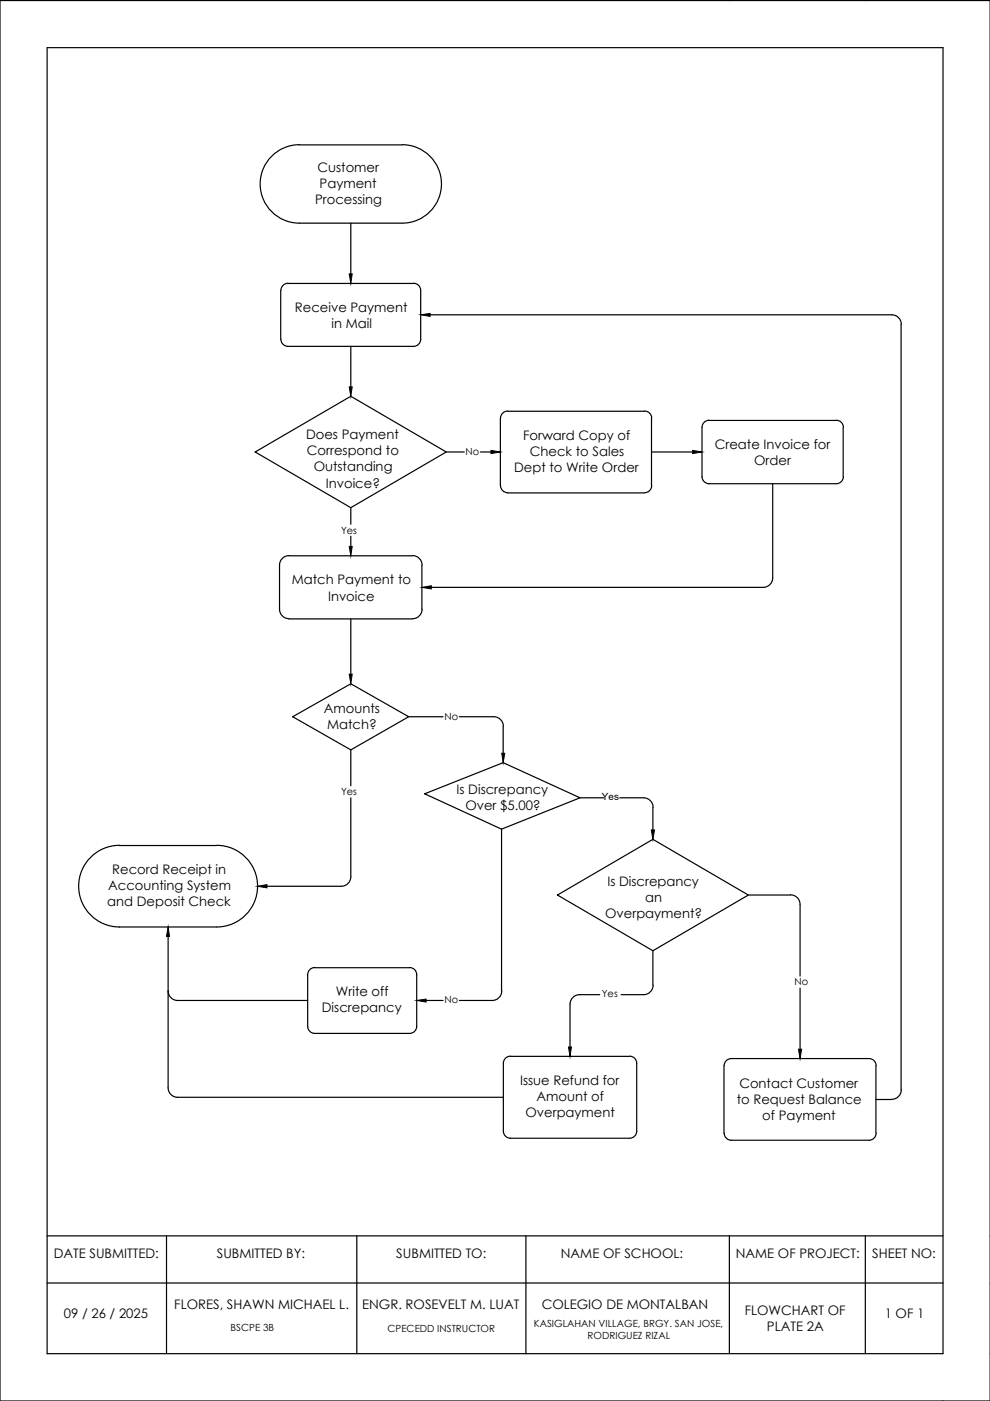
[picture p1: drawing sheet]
<svg xmlns="http://www.w3.org/2000/svg" width="210mm" height="297mm" viewBox="0 0 210 297" stroke-linecap="round" stroke-linejoin="round" font-family="sans-serif">
<!-- layer: 0 -->
<g fill="none" stroke="#000" stroke-width=".25">
<path d="M0 .1h209.9v296.9h-209.9zM10 10.1h189.9v276.9h-189.9zM154.6 .1h.1M183.5 .1h.1M63.5 30.7h21.8M63.5 30.7a8.3 8.3 0 0 0-8.3 8.3 8.3 8.3 0 0 0 8.3 8.3M85.3 30.7a8.3 8.3 0 0 1 8.3 8.3 8.3 8.3 0 0 1-8.3 8.3M63.5 47.3h21.8M74.4 47.3v10.8M59.5 61.6v10.4M61 60.1h26.7M61.1 60.1a1.5 1.5 0 0 0-1.5 1.5"/>
<path d="M74.4 73.4v8.6M87.7 60.1a1.5 1.5 0 0 1 1.5 1.5M89.2 61.6v10.3a1.5 1.5 0 0 1-1.5 1.5h-26.7a1.5 1.5 0 0 1-1.4-1.5M91.2 66.7h97.9a2.01 2.01 0 0 1 2 2.1M191.1 68.8v162.3M54.1 95.8l20.3-11.8 20.2 11.8-20.2 11.8zM94.6 95.8h3.8M101.9 95.8h2.2M106.1 88.7v14.3M107.6 87.2h29.1M107.6 87.2a1.5 1.5 0 0 0-1.5 1.5M136.7 87.2a1.5 1.5 0 0 1 1.5 1.5"/>
<path d="M138.1 88.7v14.3M138.1 95.8h8.8M148.8 90.6v10.5a1.5 1.5 0 0 0 1.5 1.5h27a1.5 1.5 0 0 0 1.5-1.5M150.3 89.1h27M150.3 89.1a1.5 1.5 0 0 0-1.5 1.5M177.3 89.1a1.5 1.5 0 0 1 1.5 1.5M178.8 90.6v10.5M59.3 119.8v9.4a2.01 2.01 0 0 0 2 2M61.3 117.8h26.2M61.3 117.8a2.01 2.01 0 0 0-2 2M74.4 107.6v3.6M74.4 113.7v2.2"/>
<path d="M87.5 117.8a2.01 2.01 0 0 1 2 2M89.5 119.8v9.4a2.01 2.01 0 0 1-2 2M106.1 103a1.5 1.5 0 0 0 1.5 1.5M107.6 104.5h29.1M138.2 103a1.5 1.5 0 0 1-1.5 1.5M163.8 102.6v19.9M61.3 131.2h26.2M74.4 131.2v11.7M91.4 124.5h70.4M163.8 122.5a2.01 2.01 0 0 1-2 2M62.1 152l12.3-7 12.3 7-12.3 7zM74.4 159v7.6"/>
<path d="M86.7 152h7.2M97.4 152h7.3a2.01 2.01 0 0 1 2 2v5.7M25.3 179.3h20.6M25.3 179.2a8.7 8.7 0 0 0-8.6 8.7 8.7 8.7 0 0 0 8.6 8.6h20.7a8.7 8.7 0 0 0 8.6-8.6 8.7 8.7 0 0 0-8.6-8.7M74.4 169.1v16.8a2.01 2.01 0 0 1-2 2h-15.8M90 168.3l16.7-6.6 16.3 7.4-16.7 6.7zM106.3 175.8v34.3M123 169.1h5M131.4 169.1h5.1a2.01 2.01 0 0 1 2 2.1l-.1 4.8M35.6 198.5v32.2M118.2 189.8l20.2-11.8 20.3 11.8-20.3 11.8zM158.7 189.8h8.9"/>
<path d="M167.6 189.7a2.01 2.01 0 0 1 2 2M169.6 191.8v15.2M35.6 210.1a2.01 2.01 0 0 0 2.1 2h27.5M65.2 217.6a1.5 1.5 0 0 0 1.5 1.5h20.1a1.5 1.5 0 0 0 1.5-1.5M65.2 206.7v10.9M66.7 205.2h20.1M66.7 205.1a1.5 1.5 0 0 0-1.5 1.5M86.8 205.1a1.5 1.5 0 0 1 1.5 1.5M88.3 206.7v10.9M90.3 212.1h3.6M106.4 210.1a2.01 2.01 0 0 1-2 2h-7M127.2 210.9h-4.3a2.01 2.01 0 0 0-2 2v9.1"/>
<path d="M138.4 201.6l.1 7.3a2.01 2.01 0 0 1-2 2h-4.8M169.6 209.5v12.9M35.6 230.6a2.01 2.01 0 0 0 2.1 2h69M108.2 224h25.3M108.2 223.9a1.5 1.5 0 0 0-1.5 1.5v14.4a1.5 1.5 0 0 0 1.5 1.5M133.5 223.9a1.5 1.5 0 0 1 1.5 1.5v14.4a1.5 1.5 0 0 1-1.5 1.5M153.5 226v14.3M153.5 225.9a1.5 1.5 0 0 1 1.5-1.5h29.2a1.5 1.5 0 0 1 1.6 1.5M185.7 226v14.3M185.7 233.1h3.4M191.1 231.1a2.01 2.01 0 0 1-2 2M108.2 241.3h25.3"/>
<path d="M153.5 240.2a1.5 1.5 0 0 0 1.5 1.6h29.3a1.5 1.5 0 0 0 1.5-1.6M10 272h189.9M10 262h189.9M35.3 262v25M75.6 262v25M111.5 262v25M154.6 262v25M183.5 262v25M209.9 262.1h.1M209.9 272.1h.1M199.9 297h.1M209.9 287h.1"/>
</g>
<g fill="#000" stroke="#000" stroke-width=".21">
<path d="M74 58.1h.7l-.3 2zM89.2 66.7l2-.3v.7zM74 82h.7l-.3 2zM104.1 95.5l2 .3-2 .4zM146.9 95.5l1.9 .3-1.9 .4zM74 115.9h.7l-.3 1.9zM89.5 124.5l1.9-.3v.7zM74 142.9h.7l-.3 2.1zM106.4 159.7h.6l-.3 2zM138.1 176h.7l-.4 2zM35.6 196.5l.3 2h-.6zM54.6 187.9l2-.3v.6z"/>
<path d="M88.3 212.1l2-.3v.7zM120.5 222h.7l-.3 2zM169.3 222.4h.7l-.4 2z"/>
</g>
<g font-size="2.8">
<text x="67.3" y="36.5">Customer</text>
<text x="67.8" y="39.8">Payment</text>
<text x="66.8" y="43.3">Processing</text>
<text x="62.5" y="66.2">Receive Payment</text>
<text x="70.3" y="69.6">in Mail</text>
<text x="64.9" y="93.1">Does Payment</text>
<text x="110.9" y="93.2">Forward Copy of</text>
<text x="151.6" y="95.2">Create Invoice for</text>
<text x="65.1" y="96.5">Correspond to</text>
<text x="66.5" y="99.9">Outstanding</text>
<text x="109" y="100.1">Dept to Write Order</text>
<text x="112.4" y="96.6">Check to Sales</text>
<text x="159.9" y="98.6">Order</text>
<text x="69.1" y="103.4">Invoice?</text>
<text x="61.8" y="123.9">Match Payment to</text>
<text x="69.6" y="127.3">Invoice</text>
<text x="68.7" y="151.2">Amounts</text>
<text x="69.3" y="154.6">Match?</text>
<text x="96.8" y="168.3">Is Discrepancy</text>
<text x="98.7" y="171.8">Over $5.00?</text>
<text x="23.8" y="185.4">Record Receipt in</text>
<text x="22.9" y="188.8">Accounting System</text>
<text x="128.8" y="187.9">Is Discrepancy</text>
<text x="136.8" y="191.2">an</text>
<text x="22.7" y="192.2">and Deposit Check</text>
<text x="128.3" y="194.6">Overpayment?</text>
<text x="68.2" y="214.6">Discrepancy</text>
<text x="71.2" y="211.2">Write off</text>
<text x="110.3" y="230.1">Issue Refund for</text>
<text x="113.7" y="233.5">Amount of</text>
<text x="156.8" y="230.7">Contact Customer</text>
<text x="111.4" y="236.8">Overpayment</text>
<text x="156.2" y="234.1">to Request Balance</text>
<text x="161.6" y="237.5">of Payment</text>
<text x="11.4" y="266.8">DATE SUBMITTED:</text>
<text x="46" y="266.8">SUBMITTED BY:</text>
<text x="84" y="266.8">SUBMITTED TO:</text>
<text x="118.9" y="266.8">NAME OF SCHOOL:</text>
<text x="156" y="266.8">NAME OF PROJECT:</text>
<text x="185" y="266.8">SHEET NO:</text>
<text x="13.5" y="279.5">09 / 26 / 2025</text>
<text x="37" y="277.4">FLORES, SHAWN MICHAEL L.</text>
<text x="76.8" y="277.4">ENGR. ROSEVELT M. LUAT</text>
<text x="114.9" y="277.4">COLEGIO DE MONTALBAN</text>
<text x="157.9" y="278.7">FLOWCHART OF</text>
<text x="187.6" y="279.5">1 OF 1</text>
<text x="162.6" y="282.1">PLATE 2A</text>
</g>
<g font-size="2.1">
<text x="98.7" y="96.5">No</text>
<text x="72.3" y="113.2">Yes</text>
<text x="94.3" y="152.6">No</text>
<text x="72.3" y="168.6">Yes</text>
<text x="127.6" y="169.7">Yes</text>
<text x="168.5" y="208.9">No</text>
<text x="94.3" y="212.6">No</text>
<text x="127.6" y="211.5">Yes</text>
<text x="113.2" y="281.3">KASIGLAHAN VILLAGE, BRGY. SAN JOSE,</text>
<text x="48.9" y="282.2">BSCPE 3B</text>
<text x="82.2" y="282.5">CPECEDD INSTRUCTOR</text>
<text x="124.6" y="283.8">RODRIGUEZ RIZAL</text>
</g>
</svg>
